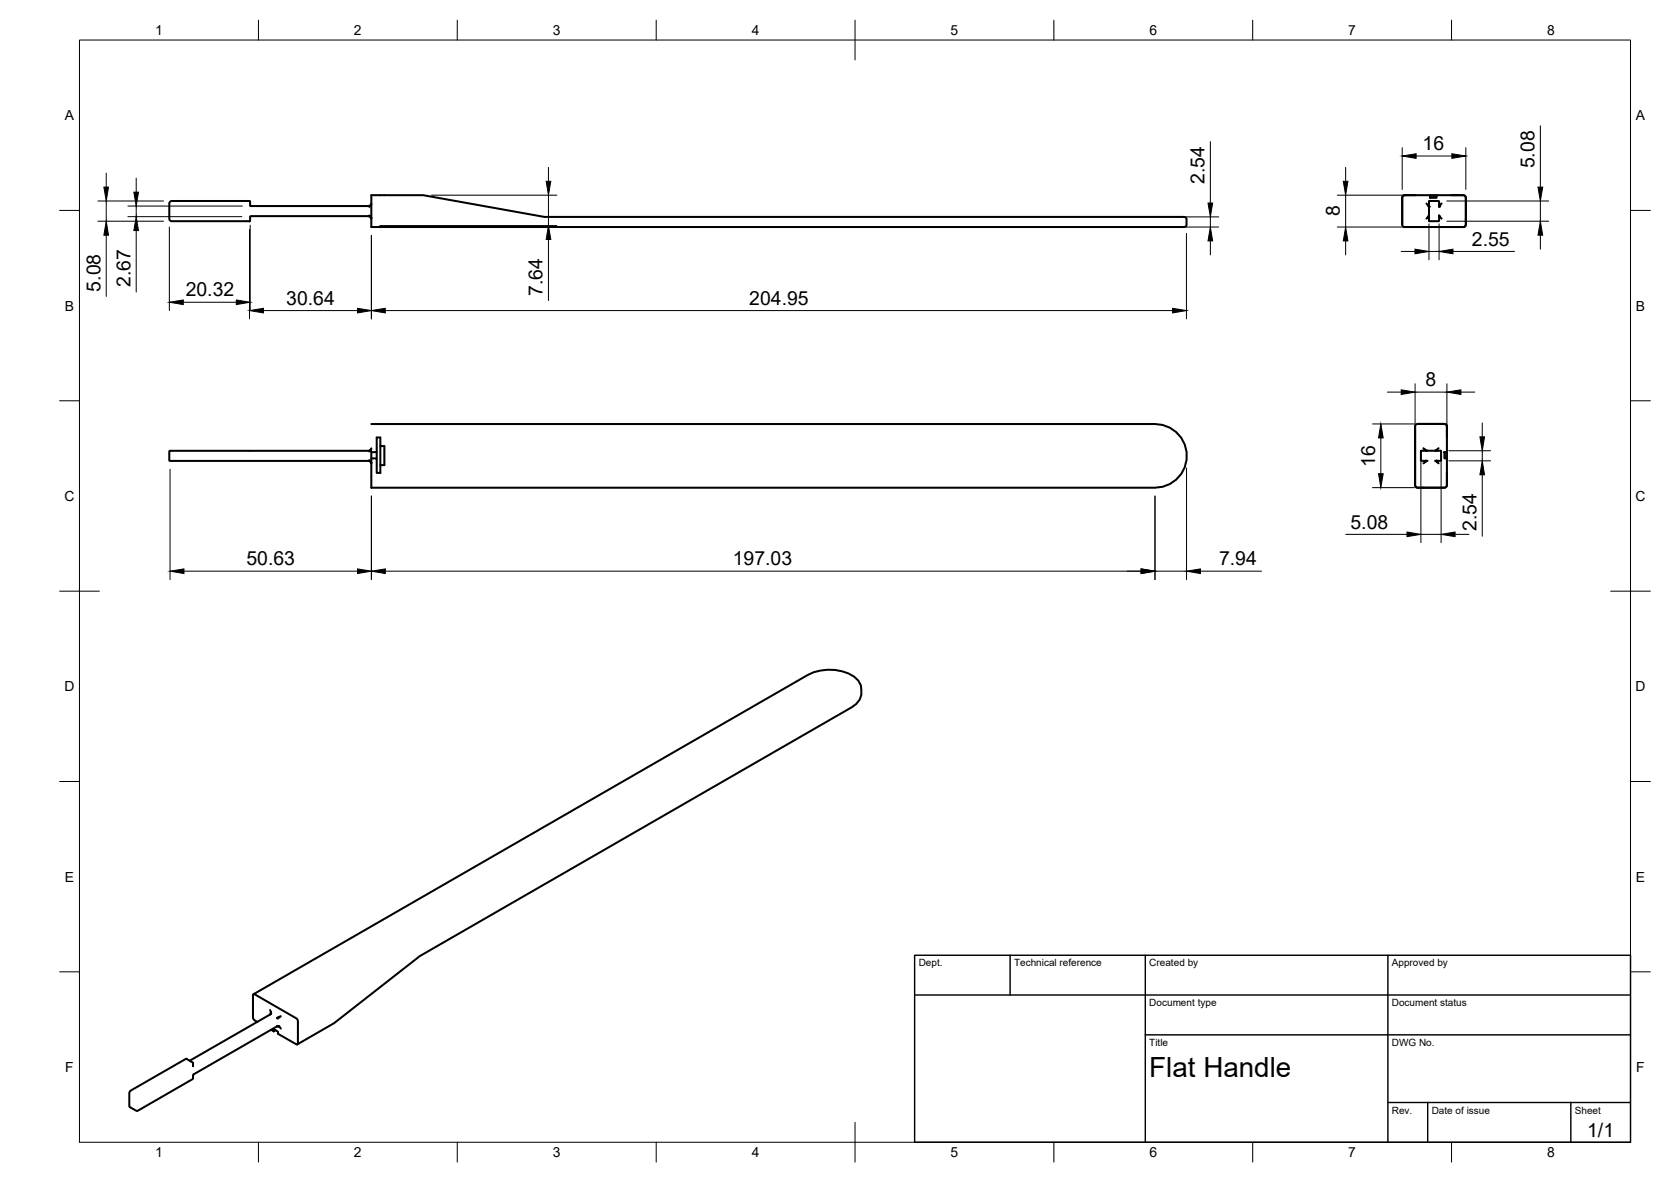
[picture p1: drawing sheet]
<svg xmlns="http://www.w3.org/2000/svg" width="420mm" height="297mm" viewBox="0 0 420 297" stroke-linecap="round" stroke-linejoin="round" font-family="sans-serif">
<!-- layer: Visible -->
<g fill="none" stroke="#000" stroke-width=".51">
<path d="M62.8 55.6h.1M62.8 55.5v.1M62.9 55.5l-.1 .1M92.8 51.8l.2-.1zM92.8 54.2l.4 .2M92.8 54.3l.3 .2M92.8 54.3l.4 .1M92.8 51.8h-29.8l-.3-1.3h-19.5l-.4 .2-.2 .3v4l.1 .4 .4 .2h19.7M92.8 54.3h-29.7l-.2 .2v1M92.8 54.3h.1M92.9 51.8h-.1M92.9 54.3l.1 .1"/>
<path d="M93 54.4l.4 .6-.2-.6M93.1 51.7h.1M93.1 51.7l-.3 .3M93.2 51.6l-.2 .2h.1M93.2 51.5l-.1 .2M93.2 51.5v.1M93.3 51.4l-.1 .1M93.3 51.4v.2M93.4 51.1l-.2 .5M93.4 49.1h13l30.5 5.4h160.4a.76 .76 0 0 1 1 .7v1.4l-.4 .5h-204.5zM352.8 49.2l.4-.1h6.4v.6h1.6v-.6h7l.4 .6-.1 7-.4 .4h-15l-.5-.5v-7zM356 49.1h-2.8l-.6 .4v6.9"/>
<path d="M358.7 51.1l.2 .3M359.1 51.5l.1 .1-.1 .1M359.1 51.7l.1 .2M359.1 51.7l.2 .1M359.3 54.2l-.4 .5M359.3 51.7h.1M359.3 51.9h.1M359.3 54.2h.1M359.3 51.8h.1M359.3 54.3l-.6 .7M359.6 49.1h1.6M359.6 49.2h1.6"/>
<path d="M361.8 54.2l.3 .2M361.8 54.3l.3 .1M361.8 51.8v.1l-.1-1.4-2.4 .1 .1 5M361.8 54.2v1.4l-2.5-.1M361.8 54.2h.1M361.8 54.4v.1M362 51.5l-.2 .2M362 51.6v.2M362.1 54.4l-.2 .1 .2 .1M362.2 54.7l.3 .3M362.2 51.4l-.1 .2M362.5 51.1l-.5 .5"/>
<path d="M364.8 49.1h3.1l.5 .2 .2 5.9M368.6 55v1.4a.68 .68 0 0 1-.9 .7h-14.5M92.8 115.7l.2 .1M92.8 115.8h.2M92.8 113.3h-50.1l-.1 .1 .1 2.4h50.1M92.8 115.8h.1M92.8 113.3h.1M92.9 113.3h-.1M92.9 113.4h-.1M92.9 115.9h.1M93 113.2l-.1 .1M93 115.9h.1"/>
<path d="M93 113.2h.1M93 115.8h-.2M93.1 113.2h.1M93.1 115.8l.3 .7-.1-.3M93.1 116h.1M93.1 113.3l-.1 .1M93.1 116l-.1-.1 .2 .1M93.2 116l.1 .3M93.2 113.1l-.2 .1M93.2 113.1l-.2 .2M93.2 116.1l.1 .1M93.2 113v.1"/>
<path d="M93.3 112.9l-.1 .3v-.1M93.3 112.9l-.1 .2M93.3 112.9h.1M93.4 112.7l-.1 .2M93.4 106.6h197a8 8 0 0 1 8 8 8 8 0 0 1-8 8h-197v-9h1.3v-3.7h.9v2.2h1v4.8h-1v1.9h-.9v-3.6h-1.3M94.7 113.6v1.6M95.6 112.1v4.8M355.8 107.2v14.5a.71 .71 0 0 0 .6 .9l1.4-.1M356.1 106.7l7.2-.2 .4 .4 .1 6.7h-.6v1.6h.6v6.8l-.3 .5-7.1 .1-.5-.4-.1-15zM356.4 106.5l7 .1 .4 .5v2.8M357.3 113.3h5v2.4l-1.4 .1h.2M357.4 113.3l-.1 2.4 1.4 .1-.3 .2"/>
<path d="M357.9 112.6l.6 .7M358.2 112.8l.5 .5M358.2 116.2l-.3 .2M358.2 116l.1-.1 .1 .1M358.4 115.8h.1M358.6 115.8l-.2 .2M360.9 113.3h.1M361.1 115.9l.2 .1M361.2 113l.2 .1M361.2 113l-.2 .2M361.2 113l-.1 .3M361.2 115.8l.1 .1"/>
<path d="M361.3 116l.4 .4M361.3 116.1l.1 .1M361.7 112.6l-.3 .3M363.6 113.6v1.6M363.8 113.6v1.6M363.8 118.8v3.2l-.3 .4-5.8 .2M63.8 249.8l139.3-80.2a10.8 10.8 0 0 1 12.7 1.5 4.5 4.5 0 0 1-1.7 6.7l-108.5 62.5-21.6 16.8-9.2 5.4M64.7 256.8l-.7-.4-.4-.6v-5.8l.3-.2 10.8 6.2 .2 .5v5.8l-.3 .2-4.7-2.7v-.5l-1.1-.7v.6M67.9 253.8l.2 .4M68.1 254.5v.3M68.1 254.5l-.2 .4-20.2 11.7M68.1 254.3v.2"/>
<path d="M68.2 258.8l.6 .4M68.2 254.6l-.1 .3M69.3 258.9l-.5 .3M69.8 257.8h.1M69.9 257.9l.3 .1M69.9 257.8l.3 .2M70 255.6l-.3 .2M70.1 258l-.4-.1-21 12.1-.2 1.2-13.9 7.9-.3 .1-1.7-1.1-.1-3.5 .4-.6 13.9-7.9 1.7 .9v.9M70.2 258l.1 .1M70.4 258.2l.2 .3M70.4 255.5l-.6 .5M70.6 255.4l-.9 .5"/>
<path d="M48.5 267.9h.1"/>
</g>
<g fill="#000">
<circle cx="359.3" cy="51.9" r=".25"/>
<circle cx="361.8" cy="51.8" r=".25"/>
<circle cx="361.8" cy="51.9" r=".25"/>
<circle cx="358.7" cy="115.8" r=".25"/>
<circle cx="358.7" cy="113.3" r=".25"/>
<circle cx="361.1" cy="113.3" r=".25"/>
<circle cx="361.1" cy="115.8" r=".25"/>
<circle cx="361.2" cy="113.3" r=".25"/>
</g>
<!-- layer: BORDER -->
<g fill="none" stroke="#000" stroke-width=".25">
<path d="M20 10.1h390v276.9h-390zM65 5.1v5M115 5.1v5M165 5.1v5M215 5.1v10M265 5.1v5M315 5.1v5M365 5.1v5M15 52.9h5M410 52.9h5M15 100.7h5M410 100.7h5"/>
<path d="M15 148.6h10M405 148.6h10M15 196.4h5M410 196.4h5M15 244.2h5M410 244.2h5M65 287v5M115 287v5M165 287v5M215 282.1v9.9M265 287v5M315 287v5"/>
<path d="M365 287v5"/>
</g>
<!-- layer: TITLEBLOCK -->
<path d="M230 240.1h180v46.9h-180zM230 250h180M254 240.1v9.9M288 240.1v46.9M349 240.1v46.9M288 260.1h122M349 277.1h61M359 277.1v9.9M395 277.1v9.9" fill="none" stroke="#000" stroke-width=".36"/>
<!-- layer: FD_Dimensions -->
<g fill="none" stroke="#000" stroke-width=".25">
<path d="M304.3 35.6v15.4M352.6 37.1v10.5M356.1 39.2h9M368.6 37.1v10.5M387.3 31.6v15.4M24.6 50.5h16.5M24.6 55.6h16.5M26.7 43.5v3.5M26.7 50.5v5.1M26.7 59.1v15.4M32.2 51.8h28.7M32.2 54.4h28.6"/>
<path d="M34.2 44.8v3.5M34.2 51.8v2.6M34.2 57.9v15.5M42.6 57.1v20.9M62.7 57.7v22.4M62.9 56.6v21.4M93.4 59.1v21M95.5 56.7h44.5M108.5 49.1h31.5M137.9 42.1v3.5M137.9 49.1v7.6M295.9 57.1h10.5"/>
<path d="M295.9 54.5h10.5M298.3 58.7v21.4M304.3 54.5v2.6M336.3 57.1h18M336.3 49.1h17.6M338.3 42.1v3.5M338.3 49.1v8M359.3 56.3v9M361.8 56.3v9M363.8 50.5h25.6M363.8 55.6h25.6M387.3 50.5v5.1"/>
<path d="M387.3 59.1v3.5M46.1 76h13.3M66.3 78h23.6M96.9 78h197.9M137.9 60.2v15.3M304.3 60.5v3.6M338.3 60.5v3.6M352.3 63.2h3.5M359.3 63.2h2.5M365.3 63.2h15.5M348.8 98.5h3.5M355.8 96.4v10.5"/>
<path d="M355.8 98.5h8M363.8 96.4v11.4M367.3 98.5h3.5M42.8 117.9v27.8M298.3 117.6v28.1M345.1 106.5h10.5M347.2 110.1v8.9M357.3 115.5v20.9M362.4 115.5v20.9M364.3 113.3h10.5M364.3 115.8h10.5M372.7 106.3v3.5"/>
<path d="M372.7 113.3v2.5M372.7 119.3v15.5M93.4 124.7v21M290.4 124.7v21M338.4 134.3h15.4M345.1 122.5h10.5M357.3 134.3h5.1M365.9 134.3h3.5M46.2 143.5h43.7M96.9 143.5h190M290.4 143.5h7.9M301.8 143.5h15.4"/>
</g>
<g fill="#000" stroke="#000" stroke-width=".25">
<path d="M352.6 39.2l3.5-.6v1.2zM365.1 38.6l3.5 .6-3.5 .6zM26.1 47h1.2l-.6 3.5zM26.7 55.6l.6 3.5h-1.2zM33.7 48.3h1.1l-.6 3.5zM34.2 54.4l.6 3.5h-1.1zM137.3 45.6h1.2l-.6 3.5zM303.7 51h1.2l-.6 3.5zM337.8 45.6h1.1l-.6 3.5zM387.3 55.6l.6 3.5h-1.2zM386.7 47h1.2l-.6 3.5zM42.6 76l3.5-.6v1.1z"/>
<path d="M59.4 75.4l3.5 .6-3.5 .5zM62.7 78l3.6-.5v1.1zM89.9 77.5l3.5 .5-3.5 .6zM93.4 78l3.5-.5v1.1zM137.9 56.7l.6 3.5h-1.2zM294.8 77.5l3.5 .5-3.5 .6zM304.3 57.1l.6 3.4h-1.2zM338.3 57.1l.6 3.4h-1.1zM355.8 62.6l3.5 .6-3.5 .6zM361.8 63.2l3.5-.6v1.2zM352.3 98l3.5 .5-3.5 .6zM363.8 98.5l3.5-.5v1.1z"/>
<path d="M347.2 106.5l.6 3.6h-1.2zM346.6 119h1.2l-.6 3.5zM372.1 109.8h1.2l-.6 3.5zM372.7 115.8l.6 3.5h-1.2zM353.8 133.7l3.5 .6-3.5 .6zM362.4 134.3l3.5-.6v1.2zM42.8 143.5l3.4-.5v1.1zM89.9 143l3.5 .5-3.5 .6zM93.4 143.5l3.5-.5v1.1zM286.9 143l3.5 .5-3.5 .6zM298.3 143.5l3.5-.5v1.1z"/>
</g>
<text font-size="7" x="289" y="270.6">Flat Handle</text>
<g font-size="4.9">
<text x="357.7" y="37.7">16</text>
<text x="302.9" y="46.3" transform="rotate(-90 302.9 46.3)">2.54</text>
<text x="385.8" y="42.3" transform="rotate(-90 385.8 42.3)">5.08</text>
<text x="336.9" y="54.4" transform="rotate(-90 336.9 54.4)">8</text>
<text x="370.1" y="61.7">2.55</text>
<text x="25.3" y="73.3" transform="rotate(-90 25.3 73.3)">5.08</text>
<text x="32.8" y="72.1" transform="rotate(-90 32.8 72.1)">2.67</text>
<text x="46.7" y="74.5">20.32</text>
<text x="72" y="76.6">30.64</text>
<text x="136.4" y="74.4" transform="rotate(-90 136.4 74.4)">7.64</text>
<text x="188.4" y="76.6">204.95</text>
<text x="358.5" y="97.1">8</text>
<text x="345.8" y="117.4" transform="rotate(-90 345.8 117.4)">16</text>
<text x="339.6" y="132.8">5.08</text>
<text x="371.2" y="133.5" transform="rotate(-90 371.2 133.5)">2.54</text>
<text x="62" y="142.1">50.63</text>
<text x="184.3" y="142.1">197.03</text>
<text x="306.5" y="142.1">7.94</text>
<text x="399.1" y="285.7">1/1</text>
</g>
<g font-size="3.5">
<text x="39" y="8.8">1</text>
<text x="89" y="8.8">2</text>
<text x="139" y="8.8">3</text>
<text x="189" y="8.8">4</text>
<text x="239" y="8.8">5</text>
<text x="289" y="8.8">6</text>
<text x="339" y="8.8">7</text>
<text x="389" y="8.8">8</text>
<text x="16.3" y="30.2">A</text>
<text x="411.3" y="30.2">A</text>
<text x="16.3" y="78">B</text>
<text x="411.3" y="78">B</text>
<text x="16.2" y="125.9">C</text>
<text x="411.2" y="125.9">C</text>
<text x="16.2" y="173.7">D</text>
<text x="411.2" y="173.7">D</text>
<text x="16.3" y="221.6">E</text>
<text x="411.3" y="221.6">E</text>
<text x="16.4" y="269.4">F</text>
<text x="411.4" y="269.4">F</text>
<text x="39" y="290.8">1</text>
<text x="89" y="290.8">2</text>
<text x="139" y="290.8">3</text>
<text x="189" y="290.8">4</text>
<text x="239" y="290.8">5</text>
<text x="289" y="290.8">6</text>
<text x="339" y="290.8">7</text>
<text x="389" y="290.8">8</text>
</g>
<g font-size="2.5">
<text x="231" y="242.9">Dept.</text>
<text x="255" y="242.9">Technical reference</text>
<text x="289" y="242.9">Created by</text>
<text x="350" y="242.9">Approved by</text>
<text x="289" y="252.8">Document type</text>
<text x="350" y="252.8">Document status</text>
<text x="289" y="262.9">Title</text>
<text x="350" y="262.9">DWG No.</text>
<text x="350" y="279.9">Rev.</text>
<text x="360" y="279.9">Date of issue</text>
<text x="396" y="279.9">Sheet</text>
</g>
</svg>
